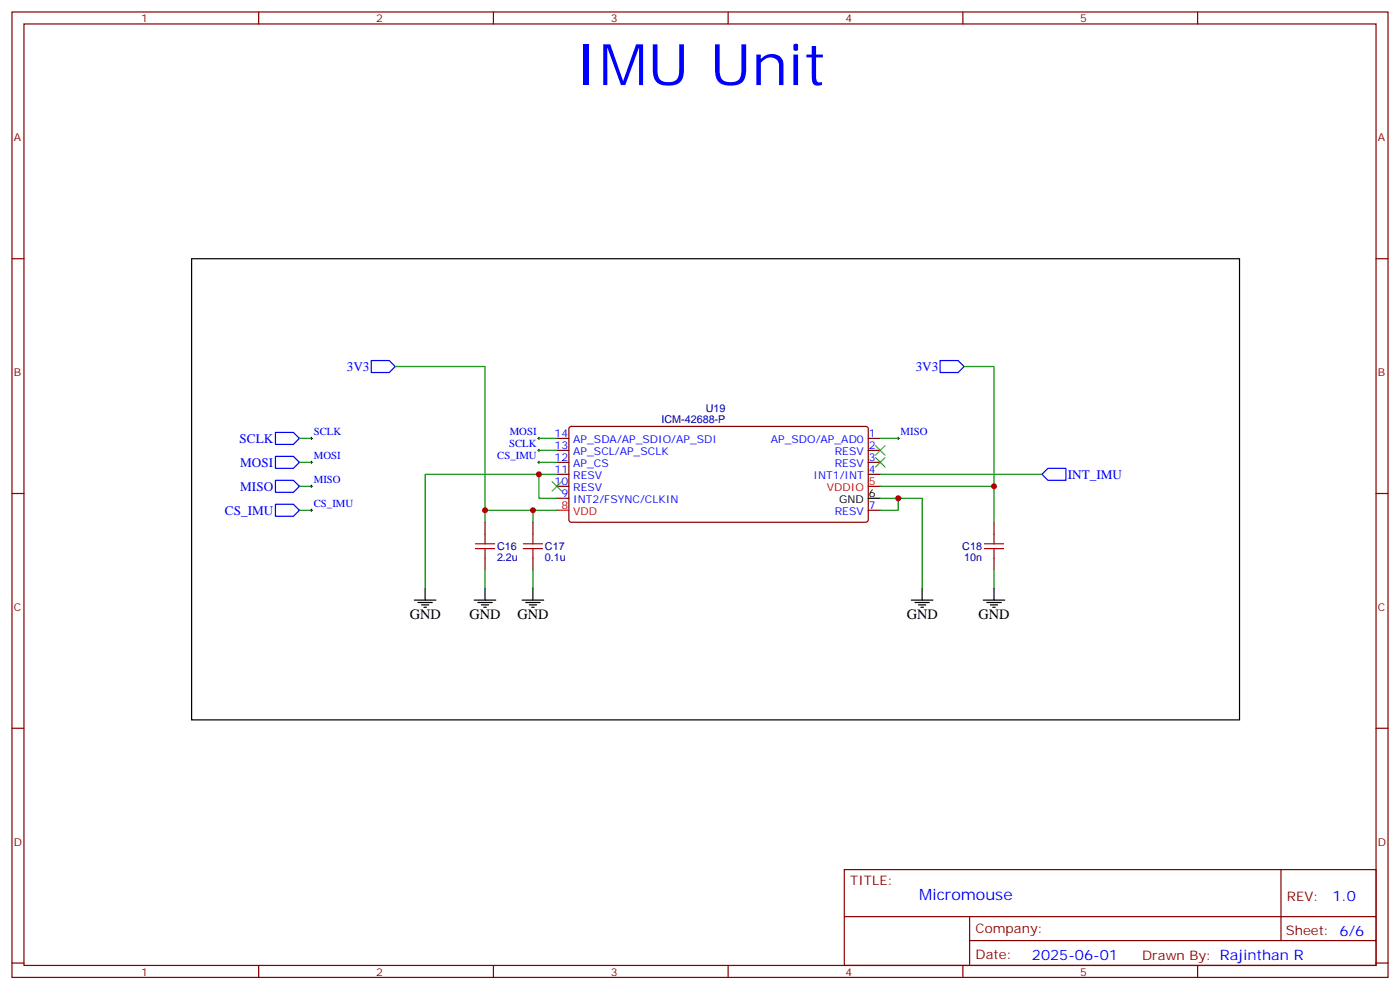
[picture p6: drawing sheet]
<svg xmlns="http://www.w3.org/2000/svg" width="412mm" height="292mm" viewBox="0 0 412 292" stroke-linecap="round" stroke-linejoin="round" font-family="sans-serif">
<g fill="none" stroke="#870000" stroke-width=".35">
<path d="M3.5 3.5h405.4v284.4h-405.4zM7.1 7.1h398.2v277.2h-398.2zM76.2 3.5v3.6M145.3 3.5v3.6M214.5 3.5v3.6M283.6 3.5v3.6M352.8 3.5v3.6M3.5 76.2h3.6M405.3 76.2h3.6M164 129.1h3.6M164 132.6h3.6M164 136.2h3.6"/>
<path d="M164 139.7h3.6M167.8 125.8l.5-.2h87l.5 .7-.1 27.1-.6 .4-87.1-.1-.4-.6v-26.8zM255.8 129.1h3.5M255.8 132.6h3.5M255.8 136.2h3.5M255.8 139.7h3.5M3.5 145.3h3.6M142.9 153.8v3.5M157 153.8v3.5M164 146.8h3.6M164 143.2h3.6M255.8 150.3h3.5"/>
<path d="M292.8 153.8v3.5M405.3 145.3h3.6M142.9 164.4v3.5M157 164.4v3.5M292.8 164.4v3.5M3.5 214.5h3.6M405.3 214.5h3.6M248.7 256.1h156.6v28.2h-156.6zM377.3 256.1v20.9M248.7 270h156.5M285.6 277h119.6M285.6 270v14.1"/>
<path d="M3.5 283.6h3.6M76.2 284.3v3.6M145.3 284.3v3.6M214.5 284.3v3.6M283.6 284.3v3.6M352.8 284.3v3.6M405.3 283.6h3.6"/>
</g>
<path d="M164 150.3h3.6M255.8 143.2h3.5" fill="none" stroke="#f00" stroke-width=".35"/>
<g fill="none" stroke="#000" stroke-width=".35">
<path d="M56.4 76.2h308.7v135.8h-308.7zM255.8 146.8h3.5M122.1 176.7h6.3M123.1 177.4h4.3M124.2 178.2h2.1M124.9 178.9h.7M125.2 173.2v3.5M139.7 176.7h6.3M140.8 177.4h4.2M141.8 178.2h2.1M142.5 178.9h.7M142.9 173.2v3.5"/>
<path d="M153.8 176.7h6.4M154.9 177.4h4.2M155.9 178.2h2.1M156.6 178.9h.7M157 173.2v3.5M268.5 176.7h6.3M269.5 177.4h4.3M270.6 178.2h2.1M271.3 178.9h.7M271.6 173.2v3.5M289.6 176.7h6.4M290.7 177.4h4.2"/>
<path d="M291.7 178.2h2.2M292.5 178.9h.7M292.8 173.2v3.5"/>
</g>
<g fill="none" stroke="#008700" stroke-width=".35">
<path d="M116.4 108h26.5v45.8M284 108h8.8v45.8M88.2 136.2h3.5M88.2 129.1h3.5M158.7 139.7v7.1h5.3M158.7 136.2h5.3M158.7 129.1h5.3M158.7 132.6h5.3M164 139.7h-38.8v33.5M259.3 129.1h5.3M259.3 139.7h47.6M88.2 143.2h3.5"/>
<path d="M88.2 150.3h3.5M142.9 150.3h21.1M157 150.3v3.5M259.3 146.8h12.3v26.4M259.3 143.2h33.5M264.6 146.8v3.5h-5.3M142.9 167.9v5.3M157 167.9v5.3M292.8 167.9v5.3"/>
</g>
<path d="M109.4 106.2h5.3l1.7 1.8-1.7 1.7h-5.3zM276.9 106.2h5.3l1.8 1.8-1.8 1.7h-5.3zM81.1 127.4h5.3l1.8 1.7-1.8 1.8h-5.3zM81.1 134.4h5.3l1.8 1.8-1.8 1.7h-5.3zM306.9 139.7l1.8-1.8h5.3v3.6h-5.3zM81.1 141.5h5.3l1.8 1.7-1.8 1.8h-5.3zM81.1 148.5h5.3l1.8 1.8-1.8 1.7h-5.3z" fill="none" stroke="#00f" stroke-width=".35"/>
<path d="M142.9 157.3v2.9M157 157.3v2.9M292.8 157.3v2.9M140.1 161.6h5.6M140.1 160.2h5.6M142.9 161.6v2.8M154.2 161.6h5.6M154.2 160.2h5.6M157 161.6v2.8M290 161.6h5.6M290 160.2h5.6M292.8 161.6v2.8" fill="none" stroke="#a10000" stroke-width=".35"/>
<g fill="none" stroke="#000" stroke-width=".29">
<path d="M91.4 129.1h.7M91.4 136.2h.7M91.7 128.8v.7M91.7 135.8v.7M158.4 129.1h.7M158.4 136.2h.7M158.4 132.6h.7M158.7 128.8v.7M158.7 132.3v.7M158.7 135.8v.7M264.2 129.1h.7M264.6 128.8v.7"/>
<path d="M91.4 143.2h.7M91.4 150.3h.7M91.7 142.9v.7M91.7 149.9v.7"/>
</g>
<path d="M257.9 134.8l2.8 2.8M257.9 131.2l2.8 2.9M260.7 134.8l-2.8 2.8M260.7 131.2l-2.8 2.9M162.6 141.8l2.9 2.8M165.5 141.8l-2.9 2.8" fill="none" stroke="#3c3" stroke-width=".35"/>
<g fill="#c00">
<circle cx="292.8" cy="143.2" r=".88"/>
<circle cx="264.6" cy="146.8" r=".88"/>
<circle cx="142.9" cy="150.3" r=".88"/>
<circle cx="157" cy="150.3" r=".88"/>
<circle cx="158.8" cy="139.7" r=".88"/>
</g>
<text font-size="16.9" fill="#00f" x="169.3" y="25">IMU Unit</text>
<text font-size="4.6" fill="#00f" x="270.8" y="265.1">Micromouse</text>
<g font-size="4.2">
<text x="120.7" y="182.4">GND</text>
<text x="138.3" y="182.4">GND</text>
<text x="152.4" y="182.4">GND</text>
<text x="267.1" y="182.4">GND</text>
<text x="288.2" y="182.4">GND</text>
</g>
<g font-size="4.2" fill="#00f">
<text x="392.5" y="265.4">1.0</text>
<text x="304" y="282.7">2025-06-01</text>
</g>
<g font-size="3.9" fill="#00f">
<text x="102.2" y="109.2">3V3</text>
<text x="269.7" y="109.2">3V3</text>
<text x="70.6" y="130.4">SCLK</text>
<text x="70.8" y="137.4">MOSI</text>
<text x="314.6" y="141">INT_IMU</text>
<text x="70.8" y="144.5">MISO</text>
<text x="66.3" y="151.6">CS_IMU</text>
</g>
<g font-size="3.9" fill="#800">
<text x="250.5" y="260.7">TITLE:</text>
<text x="379.1" y="265.4">REV:</text>
<text x="287.4" y="274.9">Company:</text>
<text x="378.7" y="275.5">Sheet: 6/6</text>
<text x="287.4" y="282.6">Date:</text>
<text x="336.4" y="282.7">Drawn By: Rajinthan R</text>
</g>
<g font-size="3.2" fill="#800">
<text x="41.6" y="6.5">1</text>
<text x="110.8" y="6.5">2</text>
<text x="179.9" y="6.5">3</text>
<text x="249.1" y="6.5">4</text>
<text x="318.2" y="6.5">5</text>
<text x="4.1" y="41.6">A</text>
<text x="405.9" y="41.6">A</text>
<text x="4.1" y="110.8">B</text>
<text x="405.9" y="110.8">B</text>
<text x="4.1" y="179.9">C</text>
<text x="405.9" y="179.9">C</text>
<text x="4.1" y="249.1">D</text>
<text x="405.9" y="249.1">D</text>
<text x="41.6" y="287.3">1</text>
<text x="110.8" y="287.3">2</text>
<text x="179.9" y="287.3">3</text>
<text x="249.1" y="287.3">4</text>
<text x="318.2" y="287.3">5</text>
</g>
<g font-size="3.2" fill="#000080">
<text x="194.8" y="124.5">ICM-42688-P</text>
<text x="207.9" y="121.4">U19</text>
<text x="146.4" y="165.1">2.2u</text>
<text x="146.4" y="162.1">C16</text>
<text x="160.5" y="165.1">0.1u</text>
<text x="160.5" y="162.1">C17</text>
<text x="283.5" y="162.1">C18</text>
<text x="284" y="165.1">10n</text>
</g>
<g font-size="3.2" fill="#00f">
<text x="92.4" y="128.2">SCLK</text>
<text x="150" y="131.8">SCLK</text>
<text x="150.1" y="128.2">MOSI</text>
<text x="163.4" y="128.8">14</text>
<text x="168.9" y="130.5">AP_SDA/AP_SDIO/AP_SDI</text>
<text x="227.1" y="130.5">AP_SDO/AP_AD0</text>
<text x="255.9" y="128.8">1</text>
<text x="265.3" y="128.2">MISO</text>
<text x="92.4" y="135.3">MOSI</text>
<text x="146.5" y="135.3">CS_IMU</text>
<text x="163.4" y="135.8">12</text>
<text x="163.4" y="132.3">13</text>
<text x="168.9" y="137.6">AP_CS</text>
<text x="168.9" y="134.1">AP_SCL/AP_SCLK</text>
<text x="245.9" y="134.1">RESV</text>
<text x="245.9" y="137.6">RESV</text>
<text x="255.9" y="132.3">2</text>
<text x="255.9" y="135.8">3</text>
<text x="92.4" y="142.3">MISO</text>
<text x="163.4" y="142.9">10</text>
<text x="163.4" y="139.3">11</text>
<text x="168.9" y="141.1">RESV</text>
<text x="239.7" y="141.1">INT1/INT</text>
<text x="255.9" y="139.3">4</text>
<text x="92.4" y="149.4">CS_IMU</text>
<text x="165.4" y="146.4">9</text>
<text x="168.9" y="148.2">INT2/FSYNC/CLKIN</text>
<text x="168.9" y="144.6">RESV</text>
<text x="255.9" y="149.9">7</text>
<text x="245.9" y="151.7">RESV</text>
</g>
<g font-size="3.2" fill="#f00">
<text x="255.9" y="142.9">5</text>
<text x="165.4" y="149.9">8</text>
<text x="243.6" y="144.6">VDDIO</text>
<text x="168.9" y="151.7">VDD</text>
</g>
<g font-size="3.2">
<text x="247.2" y="148.2">GND</text>
<text x="255.9" y="146.4">6</text>
</g>
</svg>
